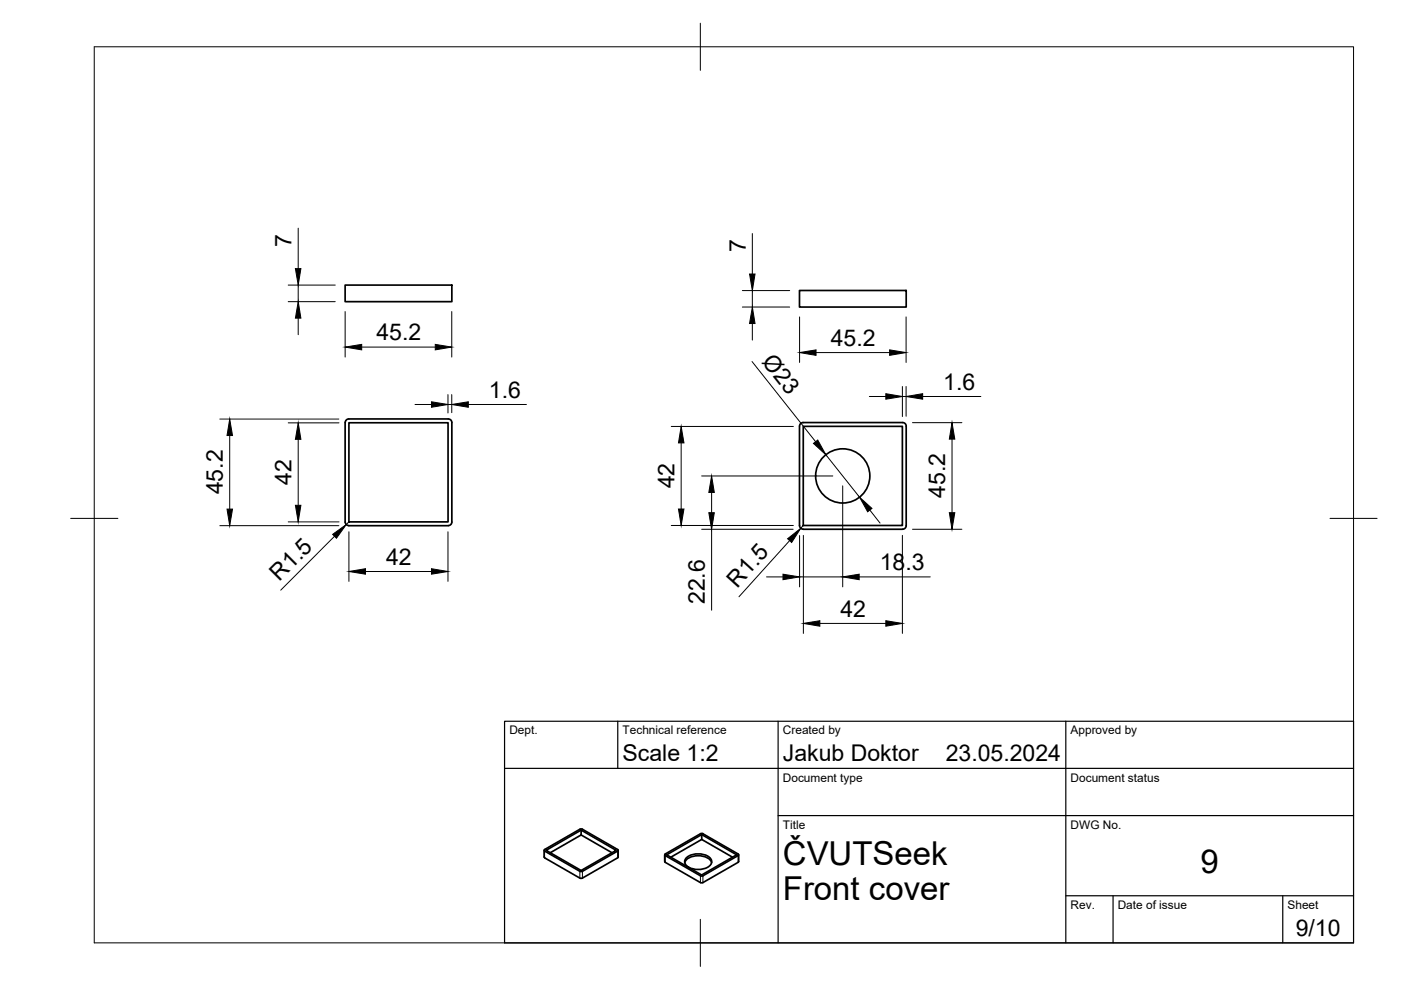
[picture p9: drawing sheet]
<svg xmlns="http://www.w3.org/2000/svg" width="297mm" height="210mm" viewBox="0 0 297 210" stroke-linecap="round" stroke-linejoin="round" font-family="sans-serif">
<!-- layer: Visible -->
<g fill="none" stroke="#000" stroke-width=".36">
<path d="M73.2 60.4h22.6v3.6h-22.6zM169.5 61.6h22.6v3.5h-22.6zM74 89.6h21v21.1h-21zM169.5 90.4v21a.75 .75 0 0 0 .8 .8h21.1M170.3 90.4h21v21h-21zM191.4 89.6h-21.1a.75 .75 0 0 0-.8 .7M191.4 89.6a.75 .75 0 0 1 .7 .7M192.1 90.4v21a.75 .75 0 0 1-.7 .8M73.9 111.5h21.1M73.9 111.4a.75 .75 0 0 1-.7-.7v-21.1a.79 .79 0 0 1 .7-.8h21.1a.75 .75 0 0 1 .8 .8v21.1a.75 .75 0 0 1-.8 .7M122.9 175.8l-7.4 4.3M123 175.8h.5l7.6 4.4-.1 .2-7.5 4.3h-.5"/>
<path d="M123.2 176l-7.4 4.3 7.4 4.3 7.4-4.3-7.4-4.3v1l-6.5 3.8M123.2 177l6.6 3.8M148.8 176.9l7.4 4.3-7.4 4.3-7.4-4.3 7.4-4.3v1.1l-6.6 3.8M148.8 178l6.5 3.8M115.4 180.3v1.4M115.4 181.7l.1 .2M115.5 181.9l7.4 4.3M115.5 180.4l7.4 4.3M115.5 180.1v.3M131.1 180.3l-.1 1.6-7.5 4.3h-.5M140.9 181.2l.1 1.6 7.7 4.4 .3-.1 7.5-4.3 .1-1.6M141 181.1l7.5-4.3 .4-.1 7.6 4.4 .1 .2-7.6 4.4h-.3l-7.6-4.3z"/>
<path d="M145.2 182.9a2.77 2.77 0 0 1 2.8-1.5 2.77 2.77 0 0 1 2.9 1.5M145.5 181.9a3.9 3.9 0 0 1 5.3 .4 1.73 1.73 0 0 1-1.8 2 3.7 3.7 0 0 1-3.7-1.2v-.8z"/>
<circle cx="178.7" cy="100.9" r="5.7"/>
</g>
<!-- layer: Visible Narrow -->
<path d="M115.5 180.4v1.5M122.9 184.7v1.5M123.5 184.7v1.5M131 180.4v1.5M141 181.4v1.4M148.5 185.7v1.4M149 185.7v1.4M156.5 181.4v1.4" fill="none" stroke="#000" stroke-width=".21"/>
<!-- layer: BORDER -->
<path d="M20 9.9h267v190h-267zM148.5 4.9v10M15 109.9h10M282 109.9h10M148.5 194.9v10" fill="none" stroke="#000" stroke-width=".21"/>
<!-- layer: TITLEBLOCK -->
<path d="M107 152.9h180v47h-180zM131 152.9v10M165 152.9v47M226 152.9v47M107 162.9h180M165 172.9h122M226 189.9h61M236 189.9v10M272 189.9v10" fill="none" stroke="#000" stroke-width=".25"/>
<!-- layer: FD_Dimensions -->
<g fill="none" stroke="#000" stroke-width=".21">
<path d="M63.2 48.4v8.6M159.5 49.5v8.6M61.1 64h10M61.1 60.4h10M63.2 60.4v3.6M63.2 67.5v3.5M73.2 66.1v9.6M76.7 73.6h15.6M95.8 66.1v9.6M157.4 65.1h10M157.4 61.6h10M159.4 76.7l13.5 17"/>
<path d="M159.5 61.6v3.5M159.5 68.6v3.5M169.5 67.2v9.6M173 74.8h15.6M192.1 67.2v9.6M46.6 88.9h25.2M48.7 92.3v15.6M61.1 89.7h10.8M63.2 93.1v14M88 85.8h3.5M95 83.7v3.9M95 85.8h.8"/>
<path d="M95.8 83.7v3.8M99.3 85.8h12.3M142.3 90.4h25.9M144.4 93.9v14M175.1 96.4l7.1 9M184.3 84.1h3.5M191.3 82v6.3M191.3 84.1h.8M192.1 82v6.3M193.5 89.6h10.4M195.6 84.1h12.4M201.8 93.1v15.6"/>
<path d="M46.6 111.5h25.2M61.1 110.7h10.8M70.9 113.7l-11.4 11.4M73.9 110.7l-.5 .5M74 112.7v10.6M95 112.7v10.6M142.3 111.4h25.9M148.8 112.2h19.4M148.8 100.9h27.8M150.9 104.4v4.3M150.9 112.2v17.2M167.4 114.6l-10.7 11.9"/>
<path d="M169.5 113.6v10.8M170.3 111.5l-.5 .5M170.3 113.5v20.8M178.7 103v21.4M184.4 108.2l2.2 2.7M191.3 113.5v20.8M193.5 112.2h10.4M77.5 121.2h14M162.5 122.3h3.5M169.5 122.3h9.2M173.8 132.2h14M182.2 122.3h15"/>
</g>
<g fill="#000" stroke="#000" stroke-width=".21">
<path d="M62.6 57h1.2l-.6 3.4zM158.9 58.1h1.2l-.6 3.5zM63.2 64l.6 3.5h-1.2zM73.2 73.6l3.5-.6v1.2zM92.3 73l3.5 .6-3.5 .6zM159.5 65.1l.6 3.5h-1.2zM169.5 74.8l3.5-.6v1.1zM188.6 74.2l3.5 .6-3.5 .5zM48.7 88.9l.6 3.4h-1.2zM63.2 89.7l.6 3.4h-1.2zM91.5 85.2l3.5 .6-3.5 .6zM95.8 85.8l3.5-.6v1.2z"/>
<path d="M144.4 90.4l.6 3.5h-1.2zM172.5 94l.9-.7 1.7 3.1zM187.8 83.5l3.5 .6-3.5 .5zM192.1 84.1l3.5-.6v1.1zM201.8 89.6l.6 3.5h-1.1zM48.1 107.9h1.2l-.6 3.6zM62.6 107.1h1.2l-.6 3.6zM70.5 113.3l2.9-2.1-2.1 2.9zM143.8 107.9h1.2l-.6 3.5zM150.9 100.9l.5 3.5h-1.1zM150.3 108.7h1.1l-.5 3.5zM167 114.2l2.8-2.2-1.9 3z"/>
<path d="M182.2 105.4l2.7 2.4-.9 .7zM201.3 108.7h1.1l-.6 3.5zM74 121.2l3.5-.6v1.1zM91.5 120.6l3.5 .6-3.5 .5zM166 121.7l3.5 .6-3.5 .6zM170.3 132.2l3.5-.6v1.2zM178.7 122.3l3.5-.6v1.2zM187.8 131.6l3.5 .6-3.5 .6z"/>
</g>
<g font-size="7">
<text x="166" y="183.4">ČVUTSeek</text>
<text x="254.5" y="185.2">9</text>
<text x="166" y="190.9">Front cover</text>
</g>
<g font-size="4.9">
<text x="61.8" y="52.3" transform="rotate(-90 61.8 52.3)">7</text>
<text x="158.1" y="53.4" transform="rotate(-90 158.1 53.4)">7</text>
<text x="79.8" y="72.1">45.2</text>
<text x="161.4" y="76.7" transform="rotate(52 161.4 76.7)">Ø23</text>
<text x="176.1" y="73.3">45.2</text>
<text x="200" y="82.6">1.6</text>
<text x="103.7" y="84.3">1.6</text>
<text x="47.3" y="104.8" transform="rotate(-90 47.3 104.8)">45.2</text>
<text x="61.8" y="102.8" transform="rotate(-90 61.8 102.8)">42</text>
<text x="143" y="103.5" transform="rotate(-90 143 103.5)">42</text>
<text x="200.4" y="105.6" transform="rotate(-90 200.4 105.6)">45.2</text>
<text x="81.9" y="119.8">42</text>
<text x="59.2" y="123.4" transform="rotate(-45 59.2 123.4)">R1.5</text>
<text x="156.3" y="124.8" transform="rotate(-48 156.3 124.8)">R1.5</text>
<text x="186.5" y="120.9">18.3</text>
<text x="149.4" y="128.1" transform="rotate(-90 149.4 128.1)">22.6</text>
<text x="178.2" y="130.8">42</text>
<text x="132" y="161.4">Scale 1:2</text>
<text x="166" y="161.4">Jakub Doktor</text>
<text x="200.5" y="161.4">23.05.2024</text>
<text x="274.7" y="198.6">9/10</text>
</g>
<g font-size="2.5">
<text x="108" y="155.7">Dept.</text>
<text x="132" y="155.7">Technical reference</text>
<text x="166" y="155.7">Created by</text>
<text x="227" y="155.7">Approved by</text>
<text x="166" y="165.7">Document type</text>
<text x="227" y="165.7">Document status</text>
<text x="166" y="175.7">Title</text>
<text x="227" y="175.7">DWG No.</text>
<text x="227" y="192.7">Rev.</text>
<text x="237" y="192.7">Date of issue</text>
<text x="273" y="192.7">Sheet</text>
</g>
</svg>
